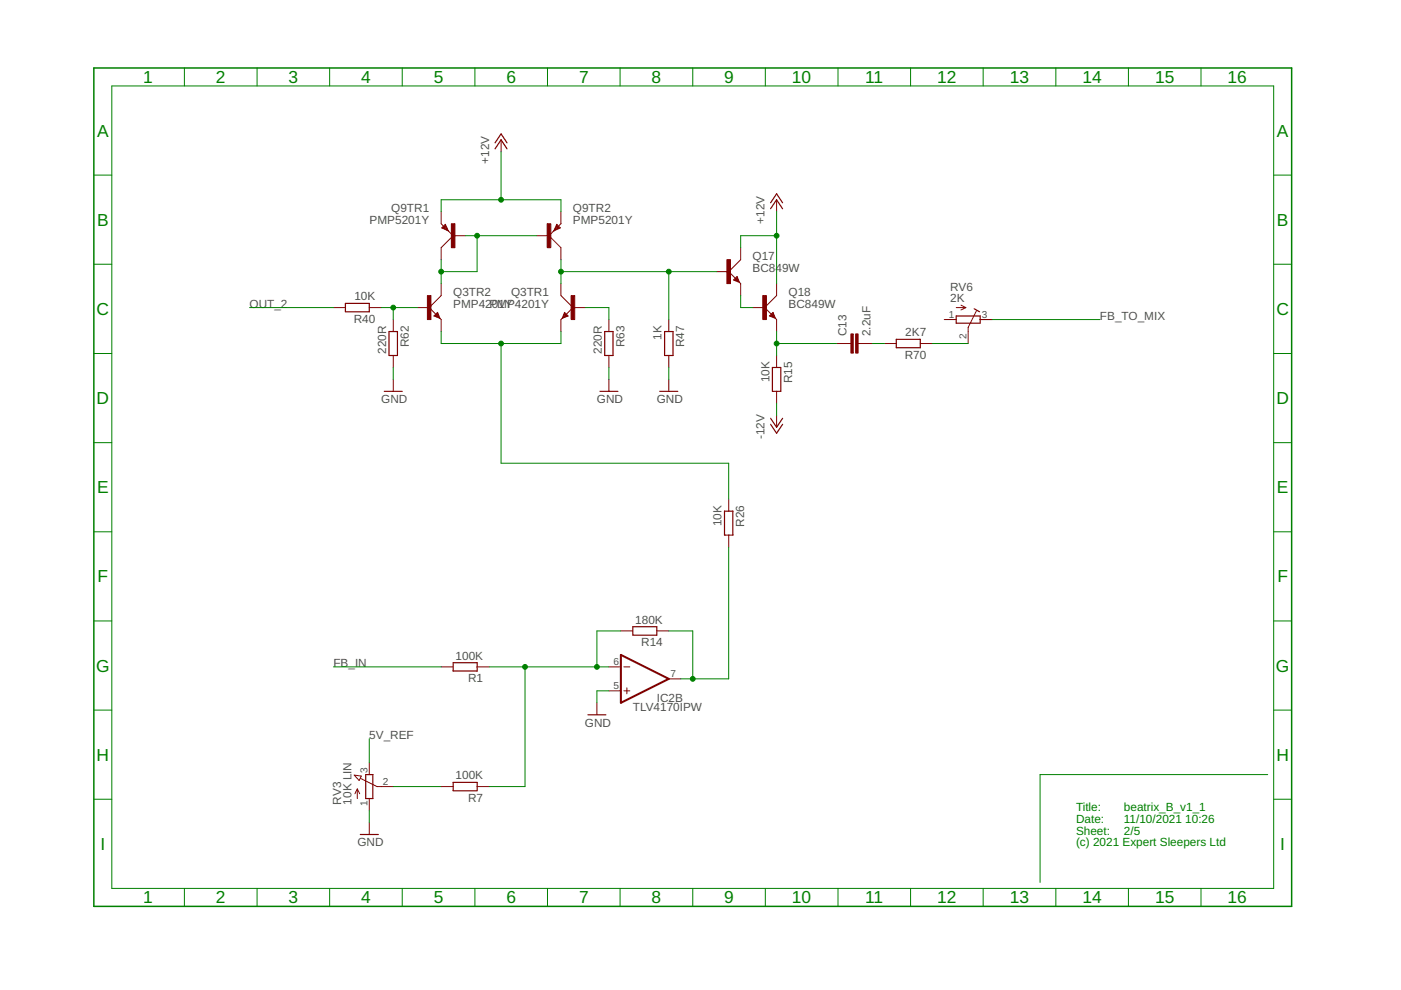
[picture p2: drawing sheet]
<svg xmlns="http://www.w3.org/2000/svg" width="297mm" height="210mm" viewBox="0 0 297 210" stroke-linecap="round" stroke-linejoin="round" font-family="sans-serif">
<g fill="none" stroke="#800000" stroke-width=".25">
<path d="M105 31.6l1.2-1.9 1.3 1.9M105 30.3l1.2-1.9 1.3 1.9M94.4 47.8l.4 .9-.9-.4zM94.4 48.1l-.2 .2M118 47.8l.6 .5-.9 .4zM118 48.1l.3 .2M156.3 58.9l.2 .7-.7-.2zM156.3 59.1l-.3 .3M163.4 44.3l1.3-1.9 1.2 1.9M163.4 43l1.3-1.9 1.2 1.9M73.2 64.3h5.1v1.8h-5.1zM82.5 70.3h1.8v5.1h-1.8z"/>
<path d="M92.8 66.5l.2 .7-.7-.2zM92.8 66.7l-.3 .3M119.7 66.5l.5 .5-.8 .2zM119.7 66.7l.3 .3M128.2 70.3h1.8v5.1h-1.8zM140.9 70.3h1.8v5.1h-1.8zM163.8 77.9h1.7v5.1h-1.7zM163.9 66.5l.2 .7-.7-.2zM163.9 66.7l-.3 .3M190 71.9h5.1v1.8h-5.1zM202.7 67h5.1v1.5h-5.1zM206.5 65.5l1.2 .6"/>
<path d="M81.5 83h3.8M127.2 83h3.8M139.9 83h3.8M163.4 88.7l1.3 1.9 1.2-1.9M163.4 90l1.3 1.9 1.2-1.9M153.6 108.4h1.8v5.1h-1.8zM134.2 132.9h5.1v1.8h-5.1zM96.1 140.5h5.1v1.8h-5.1zM124.7 151.6h3.8M76.4 176.9h3.8M77.5 164.2h1.6v5.1h-1.6zM96.1 165.9h5.1v1.8h-5.1z"/>
</g>
<g fill="none" stroke="#800000" stroke-width=".21">
<path d="M106.2 29.7v2.5M93.5 44.9v2.5l2.6 2.6M94.4 47.6l.7 1.4-1.4-.7zM96.1 50l-2.6 2.5v2.6M96.1 50h2.5M113.9 50h2.5M116.4 50l2.5 2.5v2.6M118 47.6l.8 .7-1.4 .7zM118.9 44.9v2.5l-2.5 2.6M152 57.6h2.5M154.5 57.6l2.5 2.5v2.6M156.3 58.6l.5 1.3-1.3-.5z"/>
<path d="M157 52.5v2.6l-2.5 2.5M164.7 42.4v2.5M70.7 65.2h2.5M78.3 65.2h2.5M83.4 67.8v2.5M83.4 75.4v2.5M88.5 65.2h2.5M91 65.2l2.5 2.6v2.5M92.8 66.2l.5 1.3-1.3-.5zM93.5 60.1v2.6l-2.5 2.5M118.9 60.1v2.6l2.6 2.5M119.7 66.2l.8 .8-1.3 .5z"/>
<path d="M121.5 65.2h2.5M121.5 65.2l-2.6 2.6v2.5M129.1 67.8v2.5M129.1 75.4v2.5M141.8 67.8v2.5M141.8 75.4v2.5M159.6 65.2h2.5M162.1 65.2l2.6 2.6v2.5M163.9 66.2l.5 1.3-1.3-.5zM164.7 60.1v2.6l-2.6 2.5M164.7 75.4v2.5M177.4 72.8h3"/>
<path d="M181.9 72.8h3.1M187.5 72.8h2.5M195.1 72.8h2.6M200.2 67.8h2.5M202.7 65.2h2.1M203.8 64.7l1 .5M204.8 65.2l-1 .5M207 65.9l-1.7 3.5v3.4M207.8 67.8h2.6M83.4 80.4v2.6M129.1 80.4v2.6M141.8 80.4v2.6"/>
<path d="M164.7 83v2.5M164.7 88.1v2.5M154.5 105.8v2.6M154.5 113.5v2.5M131.6 133.8h2.6M139.3 133.8h2.5M93.5 141.4h2.6M101.2 141.4h2.5M126.6 149v2.6M129.1 146.5h2.5M129.1 141.4h2.5M132.3 146.5h1.2"/>
<path d="M132.3 141.4h1.2M132.9 145.8v1.3M141.8 143.9h2.5M75.1 164.3l1.5 .2-.5 1zM75.8 167.3v2M75.8 167.3l-.6 1M75.8 167.3l.5 1M76.4 165l3.5 1.8h3.5M78.3 161.7v2.5M78.3 169.3v2.6M78.3 174.4v2.5M93.5 166.8h2.6"/>
<path d="M101.2 166.8h2.5"/>
</g>
<path d="M131.6 138.9l10.2 5-10.2 5.1z" fill="none" stroke="#800000" stroke-width=".42"/>
<g fill="#800000" stroke="#800000" stroke-width=".21">
<path d="M121.1 62.7h.8v5.1h-.8z"/>
<path d="M90.6 62.7h.8v5.1h-.8z"/>
<path d="M154.1 55.1h.8v5h-.8z"/>
<path d="M161.7 62.7h.8v5.1h-.8z"/>
<path d="M181.4 70.8h.5v4.1h-.5z"/>
<path d="M180.4 70.8h.5v4.1h-.5z"/>
<path d="M95.7 47.4h.8v5.1h-.8z"/>
<path d="M116 47.4h.8v5.1h-.8z"/>
</g>
<path d="M19.9 14.4h254v177.8h-254z" fill="none" stroke="#008000" stroke-width=".32"/>
<g fill="none" stroke="#008000" stroke-width=".21">
<path d="M23.7 18.2h246.3v170.2h-246.3zM39.1 14.4v3.8M54.5 14.4v3.8M69.9 14.4v3.8M85.3 14.4v3.8M100.7 14.4v3.8M116.1 14.4v3.8M131.5 14.4v3.8M146.9 14.4v3.8M162.3 14.4v3.8M177.7 14.4v3.8M193.1 14.4v3.8"/>
<path d="M208.4 14.4v3.8M223.9 14.4v3.8M239.2 14.4v3.8M254.6 14.4v3.8M19.9 37.1h3.8M106.2 32.2v10.2M270 37.1h3.9M19.9 56h3.8M93.5 44.9v-2.5h25.4v2.5M93.5 55.1v5M98.6 50h15.3M101.2 50v7.6h-7.7"/>
<path d="M118.9 55.1v5M118.9 57.6h33.1M141.8 57.6v10.2M164.7 44.9v15.2M164.7 50h-7.7v2.5M270 56h3.9M19.9 75h3.8M52.9 65.2h17.8M80.8 65.2h7.7M83.4 65.2v2.6M83.4 77.9v2.5M93.5 70.3v2.5h25.4v-2.5"/>
<path d="M106.2 72.8v25.4h48.3v7.6M124 65.2h5.1v2.6M129.1 77.9v2.5M141.8 77.9v2.5M157 62.7v2.5h2.6M164.7 70.3v5.1M164.7 72.8h12.7M185 72.8h2.5M197.7 72.8h7.6M210.4 67.8h22.8M270 75h3.9M19.9 93.9h3.8"/>
<path d="M164.7 85.5v2.6M270 93.9h3.9M19.9 112.8h3.8M154.5 116v27.9h-10.2M270 112.8h3.9M19.9 131.7h3.8M131.6 133.8h-5v7.6M141.8 133.8h5.1v10.1M270 131.7h3.9M19.9 150.6h3.8M70.7 141.4h22.8M78.3 156.6v5.1"/>
<path d="M103.7 141.4h25.4M111.3 141.4v25.4h-7.6M129.1 146.5h-2.5v2.5M270 150.6h3.9M19.9 169.5h3.8M78.3 171.9v2.5M83.4 166.8h10.1M268.8 164.2h-48.3v22.9M270 169.5h3.9M39.1 188.4v3.8M54.5 188.4v3.8M69.9 188.4v3.8"/>
<path d="M85.3 188.4v3.8M100.7 188.4v3.8M116.1 188.4v3.8M131.5 188.4v3.8M146.9 188.4v3.8M162.3 188.4v3.8M177.7 188.4v3.8M193.1 188.4v3.8M208.4 188.4v3.8M223.9 188.4v3.8M239.2 188.4v3.8M254.6 188.4v3.8"/>
</g>
<g fill="#008000" stroke="#008000" stroke-width=".21">
<circle cx="126.6" cy="141.4" r=".51"/>
<circle cx="111.3" cy="141.4" r=".51"/>
<circle cx="146.9" cy="143.9" r=".51"/>
<circle cx="106.2" cy="42.4" r=".51"/>
<circle cx="164.7" cy="50" r=".51"/>
<circle cx="83.4" cy="65.2" r=".51"/>
<circle cx="106.2" cy="72.8" r=".51"/>
<circle cx="164.7" cy="72.8" r=".51"/>
<circle cx="101.2" cy="50" r=".51"/>
<circle cx="93.5" cy="57.6" r=".51"/>
<circle cx="118.9" cy="57.6" r=".51"/>
<circle cx="141.8" cy="57.6" r=".51"/>
</g>
<g font-size="3.7" fill="#008000">
<text x="30.4" y="17.6">1</text>
<text x="45.8" y="17.6">2</text>
<text x="61.2" y="17.6">3</text>
<text x="76.6" y="17.6">4</text>
<text x="92" y="17.6">5</text>
<text x="107.4" y="17.6">6</text>
<text x="122.8" y="17.6">7</text>
<text x="138.2" y="17.6">8</text>
<text x="153.6" y="17.6">9</text>
<text x="167.9" y="17.6">10</text>
<text x="183.5" y="17.6">11</text>
<text x="198.7" y="17.6">12</text>
<text x="214.1" y="17.6">13</text>
<text x="229.5" y="17.6">14</text>
<text x="244.9" y="17.6">15</text>
<text x="260.3" y="17.6">16</text>
<text x="20.6" y="29">A</text>
<text x="270.7" y="29">A</text>
<text x="20.6" y="47.9">B</text>
<text x="270.7" y="47.9">B</text>
<text x="20.5" y="66.8">C</text>
<text x="270.6" y="66.8">C</text>
<text x="20.5" y="85.7">D</text>
<text x="270.6" y="85.7">D</text>
<text x="20.6" y="104.6">E</text>
<text x="270.7" y="104.6">E</text>
<text x="20.7" y="123.5">F</text>
<text x="270.8" y="123.5">F</text>
<text x="20.4" y="142.4">G</text>
<text x="270.5" y="142.4">G</text>
<text x="20.5" y="161.3">H</text>
<text x="270.6" y="161.3">H</text>
<text x="21.3" y="180.2">I</text>
<text x="271.4" y="180.2">I</text>
<text x="30.4" y="191.6">1</text>
<text x="45.8" y="191.6">2</text>
<text x="61.2" y="191.6">3</text>
<text x="76.6" y="191.6">4</text>
<text x="92" y="191.6">5</text>
<text x="107.4" y="191.6">6</text>
<text x="122.8" y="191.6">7</text>
<text x="138.2" y="191.6">8</text>
<text x="153.6" y="191.6">9</text>
<text x="167.9" y="191.6">10</text>
<text x="183.5" y="191.6">11</text>
<text x="198.7" y="191.6">12</text>
<text x="214.1" y="191.6">13</text>
<text x="229.5" y="191.6">14</text>
<text x="244.9" y="191.6">15</text>
<text x="260.3" y="191.6">16</text>
</g>
<g font-size="2.5" fill="#505050">
<text x="103.7" y="34.7" transform="rotate(-90 103.7 34.7)">+12V</text>
<text x="78.4" y="47.4">PMP5201Y</text>
<text x="83" y="44.9">Q9TR1</text>
<text x="121.5" y="47.4">PMP5201Y</text>
<text x="121.5" y="44.9">Q9TR2</text>
<text x="162.1" y="47.4" transform="rotate(-90 162.1 47.4)">+12V</text>
<text x="159.6" y="57.6">BC849W</text>
<text x="159.6" y="55.1">Q17</text>
<text x="52.9" y="65.2">OUT_2</text>
<text x="75.1" y="63.7">10K</text>
<text x="96.1" y="65.2">PMP42PMP4201Y</text>
<text x="96.1" y="62.7">Q3TR2</text>
<text x="104.3" y="65.2">01Y</text>
<text x="108.4" y="62.7">Q3TR1</text>
<text x="167.2" y="65.2">BC849W</text>
<text x="167.2" y="62.7">Q18</text>
<text x="201.5" y="63.9">2K</text>
<text x="201.5" y="61.8">RV6</text>
<text x="75" y="68.5">R40</text>
<text x="179.5" y="71.3" transform="rotate(-90 179.5 71.3)">C13</text>
<text x="184.6" y="71.3" transform="rotate(-90 184.6 71.3)">2.2uF</text>
<text x="191.9" y="71.3">2K7</text>
<text x="233.2" y="67.7">FB_TO_MIX</text>
<text x="81.9" y="75" transform="rotate(-90 81.9 75)">220R</text>
<text x="86.7" y="73.6" transform="rotate(-90 86.7 73.6)">R62</text>
<text x="127.6" y="75" transform="rotate(-90 127.6 75)">220R</text>
<text x="132.4" y="73.6" transform="rotate(-90 132.4 73.6)">R63</text>
<text x="140.3" y="72.1" transform="rotate(-90 140.3 72.1)">1K</text>
<text x="145.1" y="73.6" transform="rotate(-90 145.1 73.6)">R47</text>
<text x="191.8" y="76.1">R70</text>
<text x="163.1" y="81.1" transform="rotate(-90 163.1 81.1)">10K</text>
<text x="167.9" y="81.2" transform="rotate(-90 167.9 81.2)">R15</text>
<text x="80.8" y="85.5">GND</text>
<text x="126.6" y="85.5">GND</text>
<text x="139.3" y="85.5">GND</text>
<text x="162.1" y="93.1" transform="rotate(-90 162.1 93.1)">-12V</text>
<text x="153" y="111.6" transform="rotate(-90 153 111.6)">10K</text>
<text x="157.8" y="111.7" transform="rotate(-90 157.8 111.7)">R26</text>
<text x="134.7" y="132.2">180K</text>
<text x="136" y="137">R14</text>
<text x="70.7" y="141.4">FB_IN</text>
<text x="96.6" y="139.9">100K</text>
<text x="99.2" y="144.7">R1</text>
<text x="139.3" y="148.9">IC2B</text>
<text x="124" y="154.1">GND</text>
<text x="134.2" y="150.8">TLV4170IPW</text>
<text x="78.3" y="156.6">5V_REF</text>
<text x="96.6" y="165.3">100K</text>
<text x="72.3" y="170.6" transform="rotate(-90 72.3 170.6)">RV3</text>
<text x="74.5" y="170.6" transform="rotate(-90 74.5 170.6)">10K LIN</text>
<text x="99.2" y="170.1">R7</text>
<text x="75.8" y="179.5">GND</text>
</g>
<g font-size="2.5" fill="#008000">
<text x="228.1" y="171.9">Title:</text>
<text x="238.3" y="171.9">beatrix_B_v1_1</text>
<text x="228.1" y="174.4">Date:</text>
<text x="228.1" y="176.9">Sheet:</text>
<text x="228.1" y="179.5">(c) 2021 Expert Sleepers Ltd</text>
<text x="238.3" y="174.4">11/10/2021</text>
<text x="238.3" y="176.9">2/5</text>
<text x="251.3" y="174.4">10:26</text>
</g>
<g font-size="2.1" fill="#505050">
<text x="201.2" y="67.4">1</text>
<text x="204.9" y="71.8" transform="rotate(-90 204.9 71.8)">2</text>
<text x="208.2" y="67.4">3</text>
<text x="130.1" y="141">6</text>
<text x="142.1" y="143.6">7</text>
<text x="130.1" y="146.1">5</text>
<text x="77.9" y="163.9" transform="rotate(-90 77.9 163.9)">3</text>
<text x="81.2" y="166.4">2</text>
<text x="77.9" y="170.9" transform="rotate(-90 77.9 170.9)">1</text>
</g>
</svg>
